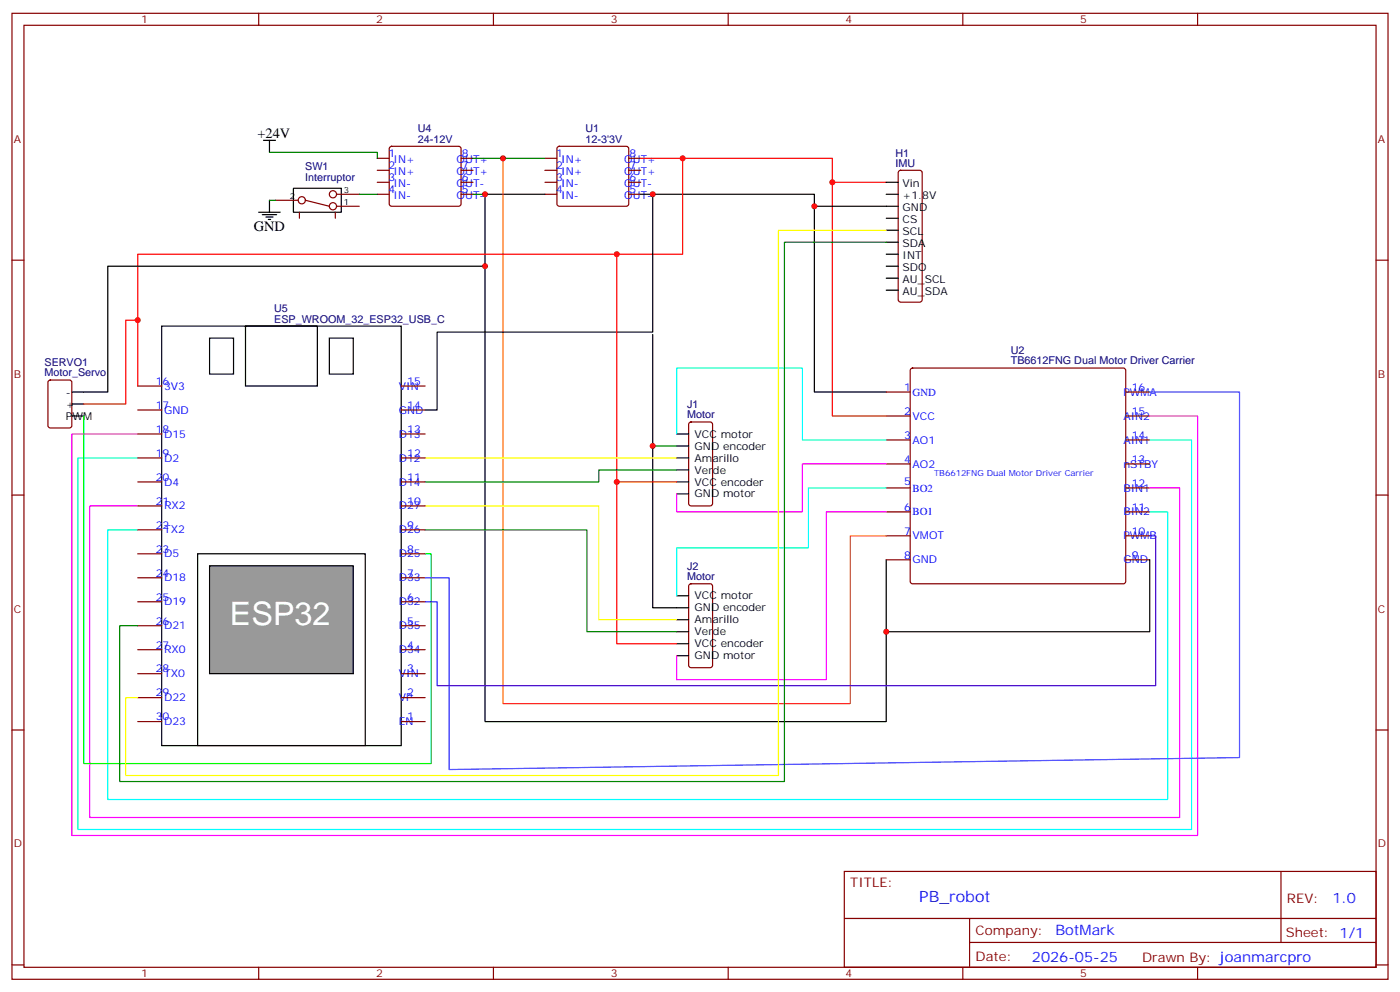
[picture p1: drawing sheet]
<svg xmlns="http://www.w3.org/2000/svg" width="412mm" height="292mm" viewBox="0 0 412 292" stroke-linecap="round" stroke-linejoin="round" font-family="sans-serif">
<g fill="none" stroke="#870000" stroke-width=".35">
<path d="M3.5 3.9h405.4v284.4h-405.4zM7.1 7.4h398.2v277.3h-398.2zM76.2 3.9v3.5M145.3 3.9v3.5M214.5 3.9v3.5M283.6 3.9v3.5M352.8 3.9v3.5M81.1 58.9h6.7M90 58.9l7 1.8M99.1 57.2h6.7M111.1 46.6h3.6M111.1 50.1h3.6"/>
<path d="M111.1 53.7h3.6M111.1 57.2h3.6M114.9 43.3l.5-.2h19.7l.5 .2 .2 .5v16.2l-.2 .5-.5 .2h-19.7l-.5-.2-.2-.5v-16.2zM135.8 46.6h3.5M135.8 50.1h3.5M135.8 53.7h3.5M135.8 57.2h3.5M160.5 46.6h3.5M160.5 50.1h3.5M160.5 53.7h3.5M160.5 57.2h3.5M164.3 43.3l.4-.2h19.8l.5 .2 .2 .5v16.2l-.2 .5-.5 .2h-19.8l-.5-.2-.2-.5v-16.2z"/>
<path d="M185.2 46.6h3.5M185.2 50.1h3.5M185.2 53.7h3.5M185.2 57.2h3.5M3.5 76.6h3.6M88.2 62.5v1.7M98.8 62.5v1.7M99.1 60.7h6.7M405.3 76.6h3.6M14.3 112.1l.5-.2h5.7l.6 .4 .1 13-.5 .6-5.9 .1-.6-.5-.1-12.9zM40.6 113.6h7M118.2 113.6h7"/>
<path d="M261.1 115.4h7M268.3 108.5l.5-.2h62.1l.5 .2 .2 .5v62.1l-.2 .5-.5 .2h-62.1l-.5-.2-.2-.5v-62.1zM331.6 115.4h7.1M40.6 134.8h7M40.6 127.7h7M40.6 120.7h7M118.2 134.8h7M118.2 127.7h7M118.2 120.7h7M203.1 124.4l.5-.2h5.6l.6 .4 .1 23.6-.5 .7h-5.8l-.7-.5-.1-23.5zM261.1 122.4h7M261.1 129.5h7"/>
<path d="M261.1 136.6h7M331.6 122.4h7.1M331.6 129.5h7.1M331.6 136.6h7.1M3.5 145.7h3.6M40.6 156h7M40.6 148.9h7M40.6 141.9h7M118.2 156h7M118.2 148.9h7M118.2 141.9h7M261.1 143.6h7"/>
<path d="M261.1 150.7h7M261.1 157.7h7M331.6 143.6h7.1M331.6 150.7h7.1M331.6 157.7h7.1M405.3 145.7h3.6M40.6 177.1h7M40.6 170.1h7M40.6 163h7M118.2 177.1h7M118.2 170.1h7M118.2 163h7"/>
<path d="M203.1 172l.5-.2h5.6l.6 .5 .1 23.5-.5 .7h-5.8l-.7-.4-.1-23.6zM261.1 164.8h7M331.6 164.8h7.1M40.6 198.3h7M40.6 191.2h7M40.6 184.2h7M118.2 198.3h7M118.2 191.2h7M118.2 184.2h7M3.5 214.9h3.6M40.6 212.4h7M40.6 205.4h7"/>
<path d="M118.2 212.4h7M118.2 205.4h7M405.3 214.9h3.6M248.7 256.5h156.6v28.2h-156.6zM377.3 256.5v20.9M248.7 270.4h156.5M285.6 277.4h119.6M285.6 270.4v14.1M3.5 284h3.6M76.2 284.7v3.6M145.3 284.7v3.6M214.5 284.7v3.6"/>
<path d="M283.6 284.7v3.6M352.8 284.7v3.6M405.3 284h3.6"/>
<circle cx="88.9" cy="58.9" r="1.06"/>
<circle cx="98.1" cy="57.2" r="1.06"/>
<circle cx="98.1" cy="60.7" r="1.06"/>
</g>
<g fill="none" stroke="#000" stroke-width=".35">
<path d="M77.6 41.3h3.5M79.4 41.3v3.5M79.4 58.9v3.6M86.4 55.4h14.1v7.1h-14.1zM160.5 57.2h-17.6v155.2h118.2v-47.6M188.7 57.2h51.2v58.2h21.2M192.3 57.2v40.6h-63.5v22.9h-3.6M76.2 62.5h6.3M77.3 63.2h4.2M78.3 63.9h2.1M79 64.6h.7M142.9 78.4h-111.2v37h-10.5"/>
<path d="M239.9 60.7h21.2M47.6 96h70.6v123.5h-70.6zM61.7 99.5h7.1v10.6h-7.1zM72.3 96h21.2v17.6h-21.2zM97 99.5h7.1v10.6h-7.1zM192.3 98.5v80.4h10.5M21.2 118.9h3.5M21.2 122.4h3.5M199.3 127.7h3.5M199.3 131.3h3.5M199.3 134.8h3.5M199.3 138.3h3.5"/>
<path d="M199.3 141.9h3.5M199.3 145.4h3.5M58.2 163h49.4v56.5h-49.4zM199.3 175.4h3.5M338.7 164.8v21.1h-77.6M199.3 182.4h3.5M199.3 185.9h3.5M199.3 189.5h3.5M199.3 193h3.5"/>
</g>
<path d="M79.4 44.8h31.7v1.8M79.4 58.9h1.7M105.8 57.2h5.3M139.3 46.6h21.2M139.3 57.2h3.6M192.3 131.3h7M199.3 138.3h-22.9v3.6h-51.2M125.2 156h47.7v29.9h26.4" fill="none" stroke="#008700" stroke-width=".35"/>
<path d="M199.3 127.7v-19.4h37.1v21.2h24.7M338.7 129.5h12.3v114.7h-328.1v-109.4h17.7M261.1 143.6h-23v17.7h-38.8v14.1M338.7 150.7h5.3v84.6h-312.3v-79.3h8.9" fill="none" stroke="#0ff" stroke-width=".35"/>
<path d="M261.1 136.6h-24.7v14.1h-37.1v-5.3M338.7 122.4h14.1v123.5h-331.6v-118.2h19.4M261.1 150.7h-17.7v49.4h-44.1v-7.1M338.7 143.6h8.8v97h-321v-91.7h14.1" fill="none" stroke="#f0f" stroke-width=".35"/>
<path d="M148.2 46.6v160.5h102.3v-49.4h10.6" fill="none" stroke="#f60" stroke-width=".35"/>
<path d="M188.7 46.6h56.5v75.8h15.9M201.1 46.6v28.2h-160.5v38.8M245.2 53.7h15.9M181.7 74.8v67.1h17.6M40.6 94.2h-3.6v24.7h-12.3M181.7 141.9v47.6h17.6" fill="none" stroke="#f00" stroke-width=".35"/>
<path d="M125.2 134.8h74.1M125.2 148.9h51.2v33.5h22.9" fill="none" stroke="#ff0" stroke-width=".35"/>
<path d="M24.7 122.4v102.4h102.3v-61.8h-1.8" fill="none" stroke="#0f0" stroke-width=".35"/>
<path d="M61.7 166.5h42.4v31.8h-42.4z" fill="#999" stroke="#000" stroke-width=".35"/>
<path d="M338.7 115.4h26.4v107.6l-232.8 3.5v-56.4h-7.1" fill="none" stroke="#33f" stroke-width=".35"/>
<path d="M338.7 157.7h1.7v44.1h-211.6v-24.7h-3.6" fill="none" stroke="#30f" stroke-width=".35"/>
<path d="M264.8 50.3l.5-.2h5.6l.5 .2 .2 .5v37.4l-.2 .5-.5 .2h-5.6l-.5-.2-.2-.5v-37.4z" fill="none" stroke="#870000" stroke-width=".35"/>
<path d="M261.1 53.7h3.5M261.1 57.2h3.5M261.1 60.7h3.5M261.1 64.2h3.5M261.1 67.8h3.5M261.1 71.3h3.5M261.1 74.8h3.5M261.1 78.4h3.5M261.1 81.9h3.5M261.1 85.4h3.5" fill="none" stroke="#000" stroke-width=".35"/>
<path d="M261.1 67.8h-31.8v160.5h-192.3v-22.9h3.6" fill="none" stroke="#ff0" stroke-width=".35"/>
<path d="M261.1 71.3h-30v158.7h-195.8v-45.8h5.3" fill="none" stroke="#008700" stroke-width=".35"/>
<g fill="#c00">
<circle cx="148.2" cy="46.6" r=".88"/>
<circle cx="142.9" cy="57.2" r=".88"/>
<circle cx="261.1" cy="185.9" r=".88"/>
<circle cx="201.1" cy="46.6" r=".88"/>
<circle cx="192.3" cy="57.2" r=".88"/>
<circle cx="192.3" cy="131.3" r=".88"/>
<circle cx="181.7" cy="74.8" r=".88"/>
<circle cx="181.7" cy="141.9" r=".88"/>
<circle cx="239.9" cy="60.7" r=".88"/>
<circle cx="245.2" cy="53.7" r=".88"/>
<circle cx="40.6" cy="94.2" r=".88"/>
<circle cx="142.9" cy="78.4" r=".88"/>
</g>
<text font-size="9.5" fill="#fff" x="67.7" y="183.9">ESP32</text>
<text font-size="4.6" fill="#00f" x="270.8" y="265.5">PB_robot</text>
<g font-size="4.2">
<text x="75.8" y="40.6">+24V</text>
<text x="74.8" y="68.1">GND</text>
</g>
<g font-size="4.2" fill="#00f">
<text x="392.5" y="265.8">1.0</text>
<text x="310.9" y="275.3">BotMark</text>
<text x="304" y="283.1">2026-05-25</text>
</g>
<g font-size="3.9" fill="#800">
<text x="250.5" y="261.1">TITLE:</text>
<text x="379.1" y="265.8">REV:</text>
<text x="287.4" y="275.3">Company:</text>
<text x="378.7" y="275.9">Sheet: 1/1</text>
<text x="287.4" y="283">Date:</text>
<text x="336.4" y="283.1">Drawn By: joanmarcpro</text>
</g>
<g font-size="3.2" fill="#800">
<text x="41.6" y="6.9">1</text>
<text x="110.8" y="6.9">2</text>
<text x="179.9" y="6.9">3</text>
<text x="249.1" y="6.9">4</text>
<text x="318.2" y="6.9">5</text>
<text x="4.1" y="42">A</text>
<text x="405.9" y="42">A</text>
<text x="4.1" y="111.2">B</text>
<text x="405.9" y="111.2">B</text>
<text x="4.1" y="180.3">C</text>
<text x="405.9" y="180.3">C</text>
<text x="4.1" y="249.4">D</text>
<text x="405.9" y="249.4">D</text>
<text x="41.6" y="287.7">1</text>
<text x="110.8" y="287.7">2</text>
<text x="179.9" y="287.7">3</text>
<text x="249.1" y="287.7">4</text>
<text x="318.2" y="287.7">5</text>
</g>
<g font-size="3.2" fill="#000080">
<text x="123.1" y="38.8">U4</text>
<text x="172.5" y="38.8">U1</text>
<text x="123.1" y="42">24-12V</text>
<text x="172.5" y="42">12-3'3V</text>
<text x="263.8" y="46.1">H1</text>
<text x="89.9" y="53.2">Interruptor</text>
<text x="89.9" y="50.1">SW1</text>
<text x="263.8" y="49.1">IMU</text>
<text x="80.8" y="94.9">ESP_WROOM_32_ESP32_USB_C</text>
<text x="80.8" y="91.7">U5</text>
<text x="13.1" y="107.6">SERVO1</text>
<text x="297.8" y="107.3">TB6612FNG Dual Motor Driver Carrier</text>
<text x="297.8" y="104.2">U2</text>
<text x="13.1" y="110.8">Motor_Servo</text>
<text x="202.4" y="123.2">Motor</text>
<text x="202.4" y="120.1">J1</text>
<text x="202.4" y="167.7">J2</text>
<text x="202.4" y="170.8">Motor</text>
</g>
<g font-size="3.2" fill="#00f">
<text x="114.5" y="46.2">1</text>
<text x="136" y="46.2">8</text>
<text x="163.9" y="46.2">1</text>
<text x="185.4" y="46.2">8</text>
<text x="114.5" y="49.8">2</text>
<text x="114.5" y="53.3">3</text>
<text x="116" y="48">IN+</text>
<text x="116" y="51.5">IN+</text>
<text x="134.5" y="51.5">OUT+</text>
<text x="134.5" y="48">OUT+</text>
<text x="136" y="53.3">6</text>
<text x="136" y="49.8">7</text>
<text x="163.9" y="49.8">2</text>
<text x="163.9" y="53.3">3</text>
<text x="165.3" y="48">IN+</text>
<text x="165.3" y="51.5">IN+</text>
<text x="183.9" y="51.5">OUT+</text>
<text x="183.9" y="48">OUT+</text>
<text x="185.4" y="53.3">6</text>
<text x="185.4" y="49.8">7</text>
<text x="114.5" y="56.8">4</text>
<text x="116" y="55.1">IN-</text>
<text x="116" y="58.6">IN-</text>
<text x="134.5" y="58.6">OUT-</text>
<text x="134.5" y="55.1">OUT-</text>
<text x="136" y="56.8">5</text>
<text x="163.9" y="56.8">4</text>
<text x="165.3" y="55.1">IN-</text>
<text x="165.3" y="58.6">IN-</text>
<text x="183.9" y="58.6">OUT-</text>
<text x="183.9" y="55.1">OUT-</text>
<text x="185.4" y="56.8">5</text>
<text x="45.9" y="113.3">16</text>
<text x="119.9" y="113.3">15</text>
<text x="48.3" y="114.7">3V3</text>
<text x="117.5" y="114.7">VIN</text>
<text x="266.3" y="115">1</text>
<text x="268.8" y="116.5">GND</text>
<text x="330.9" y="116.5">PWMA</text>
<text x="333.4" y="115">16</text>
<text x="45.9" y="120.3">17</text>
<text x="48.3" y="121.7">GND</text>
<text x="117.5" y="121.7">GND</text>
<text x="119.9" y="120.3">14</text>
<text x="266.3" y="122.1">2</text>
<text x="268.8" y="123.5">VCC</text>
<text x="330.9" y="123.5">AIN2</text>
<text x="333.4" y="122.1">15</text>
<text x="45.9" y="127.4">18</text>
<text x="48.3" y="128.8">D15</text>
<text x="117.5" y="128.8">D13</text>
<text x="119.9" y="127.4">13</text>
<text x="266.3" y="129.2">3</text>
<text x="268.8" y="130.6">AO1</text>
<text x="330.9" y="130.6">AIN1</text>
<text x="333.4" y="129.2">14</text>
<text x="45.9" y="134.4">19</text>
<text x="48.3" y="135.9">D2</text>
<text x="117.5" y="135.9">D12</text>
<text x="119.9" y="134.4">12</text>
<text x="266.3" y="136.2">4</text>
<text x="268.8" y="137.6">AO2</text>
<text x="330.9" y="137.6">nSTBY</text>
<text x="333.4" y="136.2">13</text>
<text x="45.9" y="141.5">20</text>
<text x="48.3" y="142.9">D4</text>
<text x="117.5" y="142.9">D14</text>
<text x="119.9" y="141.5">11</text>
<text x="266.3" y="142.7">5</text>
<text x="333.4" y="143.3">12</text>
<text x="45.9" y="148.6">21</text>
<text x="48.3" y="150">RX2</text>
<text x="117.5" y="150">D27</text>
<text x="119.9" y="148.6">10</text>
<text x="268.8" y="144.7">BO2</text>
<text x="330.9" y="144.7">BIN1</text>
<text x="45.9" y="155.6">22</text>
<text x="119.9" y="155.6">9</text>
<text x="266.3" y="150.3">6</text>
<text x="268.8" y="151.7">BO1</text>
<text x="330.9" y="151.7">BIN2</text>
<text x="333.4" y="150.3">11</text>
<text x="48.3" y="157">TX2</text>
<text x="117.5" y="157">D26</text>
<text x="266.3" y="157.4">7</text>
<text x="268.8" y="158.8">VMOT</text>
<text x="330.9" y="158.8">PWMB</text>
<text x="333.4" y="157.4">10</text>
<text x="45.9" y="162.7">23</text>
<text x="48.3" y="164.1">D5</text>
<text x="117.5" y="164.1">D25</text>
<text x="119.9" y="162.7">8</text>
<text x="266.3" y="164.4">8</text>
<text x="268.8" y="165.8">GND</text>
<text x="330.9" y="165.8">GND</text>
<text x="333.4" y="164.4">9</text>
<text x="45.9" y="169.7">24</text>
<text x="48.3" y="171.1">D18</text>
<text x="117.5" y="171.1">D33</text>
<text x="119.9" y="169.7">7</text>
<text x="45.9" y="176.8">25</text>
<text x="48.3" y="178.2">D19</text>
<text x="117.5" y="178.2">D32</text>
<text x="119.9" y="176.8">6</text>
<text x="45.9" y="183.8">26</text>
<text x="48.3" y="185.2">D21</text>
<text x="117.5" y="185.2">D35</text>
<text x="119.9" y="183.8">5</text>
<text x="45.9" y="190.9">27</text>
<text x="119.9" y="190.9">4</text>
<text x="45.9" y="197.9">28</text>
<text x="48.3" y="192.3">RX0</text>
<text x="117.5" y="192.3">D34</text>
<text x="119.9" y="197.9">3</text>
<text x="48.3" y="199.4">TX0</text>
<text x="117.5" y="199.4">VIN</text>
<text x="45.9" y="205">29</text>
<text x="48.3" y="206.4">D22</text>
<text x="117.5" y="206.4">VP</text>
<text x="119.9" y="205">2</text>
<text x="45.9" y="212.1">30</text>
<text x="48.3" y="213.5">D23</text>
<text x="117.5" y="213.5">EN</text>
<text x="119.9" y="212.1">1</text>
</g>
<g font-size="3.2">
<text x="265.9" y="55.1">Vin</text>
<text x="265.9" y="58.6">+1.8V</text>
<text x="265.9" y="62.1">GND</text>
<text x="265.9" y="65.7">CS</text>
<text x="265.9" y="69.2">SCL</text>
<text x="265.9" y="72.7">SDA</text>
<text x="265.9" y="76.2">INT</text>
<text x="265.9" y="79.8">SDO</text>
<text x="265.9" y="83.3">AU_SCL</text>
<text x="265.9" y="86.8">AU_SDA</text>
<text x="19.4" y="116.5">-</text>
<text x="19.4" y="120">+</text>
<text x="19.4" y="123.5">PWM</text>
<text x="204.6" y="128.8">VCC motor</text>
<text x="204.6" y="132.3">GND encoder</text>
<text x="204.6" y="135.9">Amarillo</text>
<text x="204.6" y="139.4">Verde</text>
<text x="204.6" y="142.9">VCC encoder</text>
<text x="204.6" y="146.4">GND motor</text>
<text x="204.6" y="176.4">VCC motor</text>
<text x="204.6" y="180">GND encoder</text>
<text x="204.6" y="183.5">Amarillo</text>
<text x="204.6" y="187">Verde</text>
<text x="204.6" y="190.5">VCC encoder</text>
<text x="204.6" y="194.1">GND motor</text>
</g>
<g font-size="2.5">
<text x="85.4" y="58.6">2</text>
<text x="101.2" y="56.8">3</text>
<text x="101.2" y="60.4">1</text>
</g>
<text font-size="2.5" fill="#00f" x="275.2" y="140.1">TB6612FNG Dual Motor Driver Carrier</text>
</svg>
